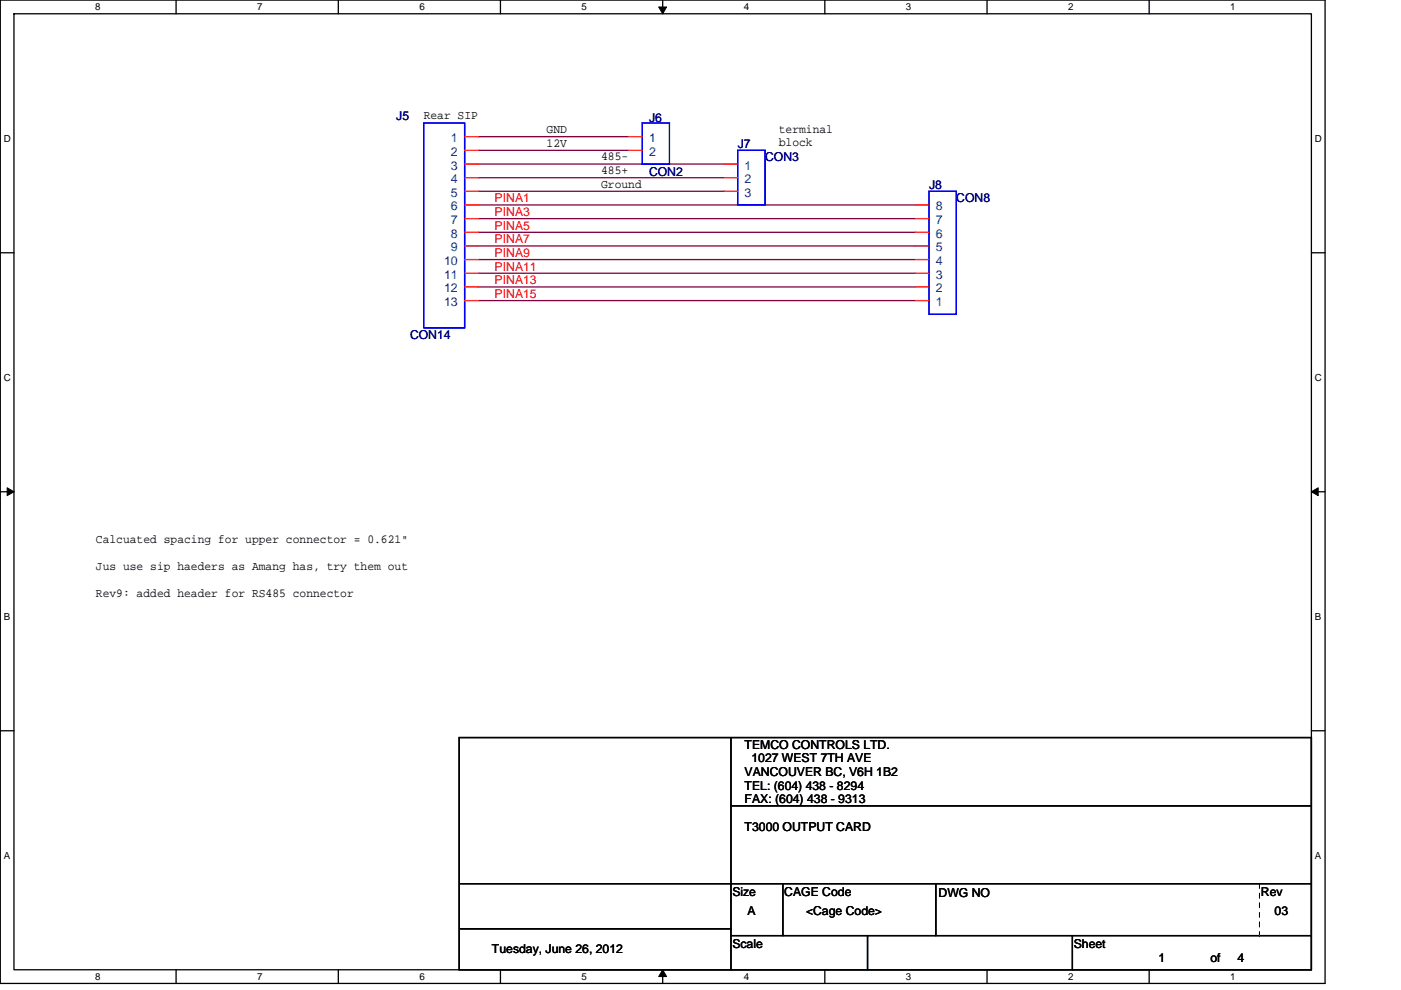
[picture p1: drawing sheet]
<svg xmlns="http://www.w3.org/2000/svg" width="297mm" height="210mm" viewBox="0 0 297 210" stroke-linecap="round" stroke-linejoin="round" font-family="sans-serif">
<path d="M.1 0h280.8v208.5h-280.8zM3 2.9h275v202.7h-275z" fill="none" stroke="#000" stroke-width=".28"/>
<g fill="#fff">
<path d="M20.1 .3h1.2v2.3h-1.2z"/>
<path d="M20.1 205.9h1.2v2.3h-1.2z"/>
</g>
<path d="M37.3 0v2.9M37.3 205.6v2.9" fill="none" stroke="#000" stroke-width=".28"/>
<g fill="#fff">
<path d="M54.5 .3h1.2v2.3h-1.2z"/>
<path d="M54.5 205.9h1.2v2.3h-1.2z"/>
</g>
<path d="M71.7 0v2.9M71.7 205.6v2.9" fill="none" stroke="#000" stroke-width=".28"/>
<g fill="#fff">
<path d="M88.9 .3h1.2v2.3h-1.2z"/>
<path d="M88.9 205.9h1.2v2.3h-1.2z"/>
</g>
<path d="M106.1 0v2.9M106.1 205.6v2.9" fill="none" stroke="#000" stroke-width=".28"/>
<g fill="#fff">
<path d="M123.3 .3h1.2v2.3h-1.2z"/>
<path d="M123.3 205.9h1.2v2.3h-1.2z"/>
</g>
<path d="M140.5 0v2.9M140.5 205.6v2.9" fill="none" stroke="#000" stroke-width=".28"/>
<path d="M139.7 1.5h1.6l-.8 1.4zM140.5 205.6l.8 1.5h-1.6z" fill="#000" stroke="#000" stroke-width=".21"/>
<g fill="#fff">
<path d="M157.7 .3h1.2v2.3h-1.2z"/>
<path d="M157.7 205.9h1.2v2.3h-1.2z"/>
</g>
<path d="M174.9 0v2.9M174.9 205.6v2.9" fill="none" stroke="#000" stroke-width=".28"/>
<g fill="#fff">
<path d="M192.1 .3h1.1v2.3h-1.1z"/>
<path d="M192.1 205.9h1.1v2.3h-1.1z"/>
</g>
<path d="M209.3 0v2.9M209.3 205.6v2.9" fill="none" stroke="#000" stroke-width=".28"/>
<g fill="#fff">
<path d="M226.5 .3h1.1v2.3h-1.1z"/>
<path d="M226.5 205.9h1.1v2.3h-1.1z"/>
</g>
<path d="M243.6 0v2.9M243.6 205.6v2.9" fill="none" stroke="#000" stroke-width=".28"/>
<g fill="#fff">
<path d="M260.8 .3h1.2v2.3h-1.2z"/>
<path d="M260.8 205.9h1.2v2.3h-1.2z"/>
<path d="M.8 28.3h1.5v2.3h-1.5z"/>
<path d="M278.8 28.3h1.5v2.3h-1.5z"/>
<path d="M.8 78.9h1.5v2.3h-1.5z"/>
<path d="M278.8 78.9h1.5v2.3h-1.5z"/>
</g>
<path d="M.1 53.6h2.9M278 53.6h2.9" fill="none" stroke="#000" stroke-width=".28"/>
<g fill="#fff">
<path d="M.8 129.6h1.4v2.3h-1.4z"/>
<path d="M278.8 129.6h1.4v2.3h-1.4z"/>
</g>
<path d="M.1 104.3h2.9M278 104.3h2.9" fill="none" stroke="#000" stroke-width=".28"/>
<path d="M1.5 103.4l1.5 .9-1.5 .8zM278 104.3l1.5-.9v1.7z" fill="#000" stroke="#000" stroke-width=".21"/>
<g fill="#fff">
<path d="M.8 180.3h1.4v2.3h-1.4z"/>
<path d="M278.8 180.3h1.4v2.3h-1.4z"/>
</g>
<path d="M.1 154.9h2.9M97.4 156.4h180.6v49.2h-180.6zM155 156.4v49.2M278 154.9h2.9M155 170.9h123M97.6 196.9h57.4M97.6 187.4h180.4M155 198.4h123M166 187.4v11M183.9 198.4v7.2M198.4 187.4v11M227.4 198.4v7.2" fill="none" stroke="#000" stroke-width=".28"/>
<g fill="none" stroke="#800040" stroke-width=".28">
<path d="M101.4 34.8h52.1M101.4 37.7h52.1M101.4 31.9h31.9M101.4 29h31.9M101.4 43.5h92.7M101.4 55h92.7M101.4 49.3h92.7M101.4 46.4h92.7M101.4 52.2h92.7M101.4 57.9h92.7M101.4 40.6h52.1M101.4 63.7h92.7"/>
<path d="M101.4 60.8h92.7"/>
</g>
<path d="M267 187.4v11M267 198.4h.1" fill="none" stroke="#fff" stroke-width=".21" stroke-dasharray="1 1 1 1 1 1 1 1"/>
<path d="M267 187.4v11M267 198.4h.1" fill="none" stroke="#000" stroke-width=".21" stroke-dasharray="1 1 1 1 1 1 1 1"/>
<path d="M89.8 26.1h8.7v43.4h-8.7zM136.2 26.1h5.7v8.7h-5.7zM156.4 31.9h5.8v11.6h-5.8zM197 40.6h5.8v26h-5.8z" fill="none" stroke="#00f" stroke-width=".28"/>
<g fill="none" stroke="#f00" stroke-width=".28">
<path d="M98.5 29h2.9M98.5 31.9h2.9M98.5 34.8h2.9M98.5 37.7h2.9M133.3 29h2.9M133.3 31.9h2.9M153.5 34.8h2.9M153.5 37.7h2.9M98.5 57.9h2.9M98.5 55h2.9M98.5 52.2h2.9M98.5 49.3h2.9"/>
<path d="M98.5 46.4h2.9M98.5 43.5h2.9M98.5 40.6h2.9M153.5 40.6h2.9M194.1 57.9h2.9M194.1 55h2.9M194.1 52.2h2.9M194.1 49.3h2.9M194.1 46.4h2.9M194.1 43.5h2.9M98.5 63.7h2.9M98.5 60.8h2.9"/>
<path d="M194.1 63.7h2.9M194.1 60.8h2.9"/>
</g>
<g font-size="2.6" fill="#000080">
<text x="84" y="25.5">J5</text>
<text x="137.6" y="25.8">J6</text>
<text x="156.4" y="31.3">J7</text>
<text x="162.2" y="34.2">CON3</text>
<text x="137.6" y="37.4">CON2</text>
<text x="197" y="40">J8</text>
<text x="202.8" y="42.9">CON8</text>
<text x="86.9" y="71.8">CON14</text>
</g>
<g font-size="2.6">
<text x="89.8" y="25.3">Rear SIP</text>
<text x="115.9" y="28.2">GND</text>
<text x="165.1" y="28.2">terminal</text>
<text x="115.9" y="31.1">12V</text>
<text x="127.5" y="34">485-</text>
<text x="165.1" y="31">block</text>
<text x="127.5" y="36.9">485+</text>
<text x="127.5" y="39.8">Ground</text>
<text x="20.3" y="115">Calcuated spacing for upper connector = 0.621&quot;</text>
<text x="20.3" y="120.8">Jus use sip haeders as Amang has, try them out</text>
<text x="20.3" y="126.6">Rev9: added header for RS485 connector</text>
<text x="157.9" y="158.7">TEMCO CONTROLS LTD.</text>
<text x="159.3" y="161.6">1027 WEST 7TH AVE</text>
<text x="157.9" y="164.5">VANCOUVER BC, V6H 1B2</text>
<text x="157.9" y="167.4">TEL: (604) 438 - 8294</text>
<text x="157.9" y="170.3">FAX: (604) 438 - 9313</text>
<text x="157.9" y="176.1">T3000 OUTPUT CARD</text>
<text x="155.3" y="190">Size</text>
<text x="166.3" y="190">CAGE Code</text>
<text x="199" y="190.3">DWG NO</text>
<text x="267.3" y="190">Rev</text>
<text x="158.5" y="194">A</text>
<text x="170.9" y="194">&lt;Cage Code&gt;</text>
<text x="270.2" y="194">03</text>
<text x="104.3" y="202.1">Tuesday, June 26, 2012</text>
<text x="155.3" y="201">Scale</text>
<text x="227.7" y="201">Sheet</text>
<text x="245.6" y="203.9">1</text>
<text x="256.6" y="203.9">of</text>
<text x="262.4" y="203.9">4</text>
</g>
<g font-size="2.6" fill="#004080">
<text x="95.6" y="30.1">1</text>
<text x="95.6" y="33">2</text>
<text x="95.6" y="35.9">3</text>
<text x="137.6" y="30.1">1</text>
<text x="137.6" y="33">2</text>
<text x="157.9" y="35.9">1</text>
<text x="95.6" y="38.8">4</text>
<text x="95.6" y="41.7">5</text>
<text x="157.9" y="38.8">2</text>
<text x="157.9" y="41.7">3</text>
<text x="95.6" y="44.6">6</text>
<text x="95.6" y="47.5">7</text>
<text x="198.4" y="47.5">7</text>
<text x="198.4" y="44.6">8</text>
<text x="95.6" y="50.4">8</text>
<text x="95.6" y="53.3">9</text>
<text x="198.4" y="53.3">5</text>
<text x="198.4" y="50.4">6</text>
<text x="94.1" y="56.2">10</text>
<text x="94.1" y="59.1">11</text>
<text x="198.4" y="59.1">3</text>
<text x="198.4" y="56.2">4</text>
<text x="94.1" y="62">12</text>
<text x="94.1" y="64.9">13</text>
<text x="198.4" y="64.9">1</text>
<text x="198.4" y="62">2</text>
</g>
<g font-size="2.6" fill="#f00">
<text x="104.9" y="42.9">PINA1</text>
<text x="104.9" y="45.8">PINA3</text>
<text x="104.9" y="48.7">PINA5</text>
<text x="104.9" y="51.6">PINA7</text>
<text x="104.9" y="54.5">PINA9</text>
<text x="104.9" y="57.4">PINA11</text>
<text x="104.9" y="63.2">PINA15</text>
<text x="104.9" y="60.3">PINA13</text>
</g>
<g font-size="2.1">
<text x="20.1" y="2.2">8</text>
<text x="54.5" y="2.2">7</text>
<text x="88.9" y="2.2">6</text>
<text x="123.3" y="2.2">5</text>
<text x="157.7" y="2.2">4</text>
<text x="192.1" y="2.2">3</text>
<text x="226.5" y="2.2">2</text>
<text x="260.8" y="2.2">1</text>
<text x=".8" y="30.1">D</text>
<text x="278.8" y="30.1">D</text>
<text x=".8" y="80.8">C</text>
<text x="278.8" y="80.8">C</text>
<text x=".8" y="131.4">B</text>
<text x="278.8" y="131.4">B</text>
<text x=".8" y="182.1">A</text>
<text x="278.8" y="182.1">A</text>
<text x="20.1" y="207.8">8</text>
<text x="54.5" y="207.8">7</text>
<text x="88.9" y="207.8">6</text>
<text x="123.3" y="207.8">5</text>
<text x="157.7" y="207.8">4</text>
<text x="192.1" y="207.8">3</text>
<text x="226.5" y="207.8">2</text>
<text x="260.8" y="207.8">1</text>
</g>
</svg>
